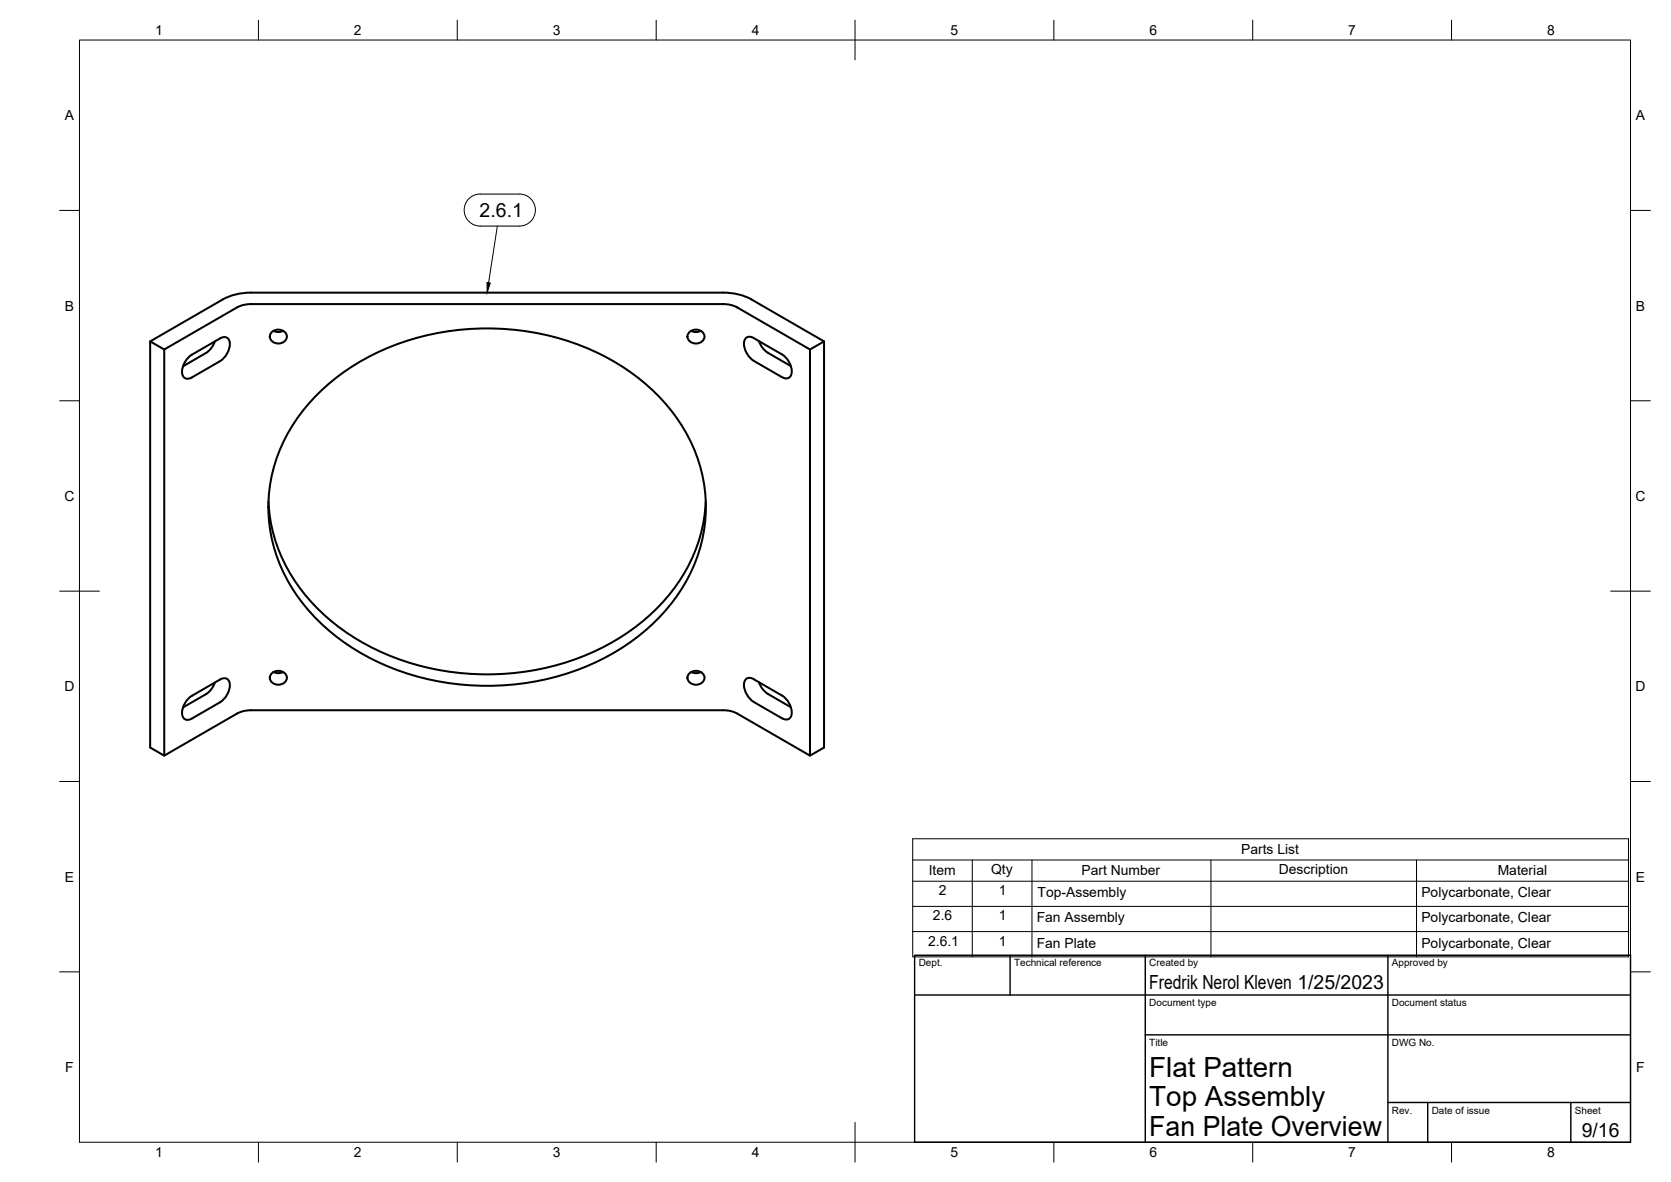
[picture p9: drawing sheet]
<svg xmlns="http://www.w3.org/2000/svg" width="420mm" height="297mm" viewBox="0 0 420 297" stroke-linecap="round" stroke-linejoin="round" font-family="sans-serif">
<!-- layer: Visible -->
<g fill="none" stroke="#000" stroke-width=".51">
<path d="M37.8 85.8v102.1l3.5 2 18.3-10.6 1-.4 1.9-.4h119.4l1.9 .2 1.6 .6 18.3 10.6 3.5-2v-102.1l-18.3-10.6a14.3 14.3 0 0 0-7.1-1.7h-118.7a14.6 14.6 0 0 0-7 1.7l-18.3 10.6 3.5 2M48.2 89.1l7.1-4.1a1.51 1.51 0 0 1 1.8-.1 1.51 1.51 0 0 1 .7 1.6 5.5 5.5 0 0 1-2.5 4.3l-7.1 4.1M48.2 89.1a4.9 4.9 0 0 0-2.2 5.4 1.45 1.45 0 0 0 2.2 .3M54 85.8l-.5 1.2-1.2 1.4-6.3 3.7M68.5 83.3a2.12 2.12 0 0 1 2.4-.3 2.12 2.12 0 0 1 1.2 2 2.25 2.25 0 0 1-2.3 1.3 2.25 2.25 0 0 1-2-1.7l.1-.5zM68.8 83.1a2.56 2.56 0 0 0 2.4 0M173.5 83.3a2.12 2.12 0 0 1 2.4-.3 2.12 2.12 0 0 1 1.2 2 2.25 2.25 0 0 1-2.3 1.3 2.25 2.25 0 0 1-2-1.7l.1-.5zM173.8 83.1a2.56 2.56 0 0 0 2.4 0M187.6 84.9a1.59 1.59 0 0 1 1.9 .1l7.1 4a4.9 4.9 0 0 1 2.2 5.4 1.45 1.45 0 0 1-2.2 .4l-7.1-4.1a4.9 4.9 0 0 1-2.2-5.4zM190.8 85.7l.6 1.2 1.2 1.4 6.2 3.7M203.7 87.8l-18.3-10.5-1-.5-1.9-.4h-119.4l-1.9 .2-1.6 .7-18.3 10.5v102.1M207.2 85.8l-3.5 2v102.1"/>
<path d="M78.9 100a60 60 0 0 1 43.6-17.5 60 60 0 0 1 43.5 17.5 38.5 38.5 0 0 1 8.4 42.2 49.4 49.4 0 0 1-27.3 25.4 65.5 65.5 0 0 1-58.2-4.6 44 44 0 0 1-20.9-29.5 39.1 39.1 0 0 1 10.9-33.5zM67.5 126a41.6 41.6 0 0 0 16.7 30.8 64 64 0 0 0 56 10.3 53.6 53.6 0 0 0 30.9-21.5 38.7 38.7 0 0 0 6.4-19.6M48.2 174.9l7.1-4.1a1.51 1.51 0 0 1 1.8-.2 1.51 1.51 0 0 1 .7 1.6 5.5 5.5 0 0 1-2.5 4.3l-7.1 4.1M48.2 174.9a4.9 4.9 0 0 0-2.2 5.4 1.45 1.45 0 0 0 2.2 .3M54 171.5l-.5 1.2-1.2 1.4-6.3 3.7M68.5 169.1a2.12 2.12 0 0 1 2.4-.4 2.12 2.12 0 0 1 1.2 2.1 2.25 2.25 0 0 1-2.3 1.3 2.25 2.25 0 0 1-2-1.8l.1-.4zM68.8 168.9a2.56 2.56 0 0 0 2.4 0M173.5 169.1a2.12 2.12 0 0 1 2.4-.4 2.12 2.12 0 0 1 1.2 2.1 2.25 2.25 0 0 1-2.3 1.3 2.25 2.25 0 0 1-2-1.8l.1-.4zM173.8 168.9a2.56 2.56 0 0 0 2.4 0M187.6 170.6a1.59 1.59 0 0 1 1.9 .1l7.1 4.1a4.9 4.9 0 0 1 2.2 5.4 1.45 1.45 0 0 1-2.2 .3l-7.1-4.1a4.9 4.9 0 0 1-2.2-5.4zM190.8 171.4l.6 1.2 1.2 1.4 6.2 3.7"/>
</g>
<!-- layer: BORDER -->
<g fill="none" stroke="#000" stroke-width=".25">
<path d="M20 10.1h390v276.9h-390zM65 5.1v5M115 5.1v5M165 5.1v5M215 5.1v10M265 5.1v5M315 5.1v5M365 5.1v5M15 52.9h5M410 52.9h5M15 100.7h5M410 100.7h5"/>
<path d="M15 148.6h10M405 148.6h10M15 196.4h5M410 196.4h5M15 244.2h5M410 244.2h5M65 287v5M115 287v5M165 287v5M215 282.1v9.9M265 287v5M315 287v5"/>
<path d="M365 287v5"/>
</g>
<!-- layer: TITLEBLOCK -->
<path d="M230 240.1h180v46.9h-180zM230 250h180M254 240.1v9.9M288 240.1v46.9M349 240.1v46.9M288 260.1h122M349 277.1h61M359 277.1v9.9M395 277.1v9.9" fill="none" stroke="#000" stroke-width=".36"/>
<!-- layer: Parts Lists -->
<path d="M229.5 210.8h180v29.7h-180zM229.5 216.1h180M244.5 216.1v24.4M259.5 216.1v24.4M304.5 216.1v24.4M356.2 216.1v24.4M229.5 221.5h180M229.5 227.8h180M229.5 234.1h180" fill="none" stroke="#000" stroke-width=".25"/>
<!-- layer: Balloons -->
<path d="M117.9 49.9a4 4 0 0 1 2.8-1.1h9.9a4 4 0 0 1 4 4 4 4 0 0 1-4 4h-9.9a4 4 0 0 1-3.7-2.5 4 4 0 0 1 .9-4.4zM125.1 56.8l-2.2 14.3" fill="none" stroke="#000" stroke-width=".25"/>
<path d="M122.4 71l.9 .1-.8 2.4z" fill="#000" stroke="#000" stroke-width=".25"/>
<g font-size="7">
<text x="289" y="270.6">Flat Pattern</text>
<text x="289" y="278.1">Top Assembly</text>
<text x="289" y="285.5">Fan Plate Overview</text>
</g>
<g font-size="4.9">
<text x="120.6" y="54.5">2.6.1</text>
<text x="289" y="248.5">Fredrik Nerol Kleven 1/25/2023</text>
<text x="397.7" y="285.7">9/16</text>
</g>
<g font-size="3.5">
<text x="39" y="8.8">1</text>
<text x="89" y="8.8">2</text>
<text x="139" y="8.8">3</text>
<text x="189" y="8.8">4</text>
<text x="239" y="8.8">5</text>
<text x="289" y="8.8">6</text>
<text x="339" y="8.8">7</text>
<text x="389" y="8.8">8</text>
<text x="16.3" y="30.2">A</text>
<text x="411.3" y="30.2">A</text>
<text x="16.3" y="78">B</text>
<text x="411.3" y="78">B</text>
<text x="16.2" y="125.9">C</text>
<text x="411.2" y="125.9">C</text>
<text x="16.2" y="173.7">D</text>
<text x="411.2" y="173.7">D</text>
<text x="312.1" y="214.7">Parts List</text>
<text x="16.3" y="221.6">E</text>
<text x="233.5" y="220">Item</text>
<text x="249.2" y="219.7">Qty</text>
<text x="271.9" y="220">Part Number</text>
<text x="321.6" y="219.7">Description</text>
<text x="376.6" y="220">Material</text>
<text x="411.3" y="221.6">E</text>
<text x="236.1" y="225">2</text>
<text x="251.1" y="225">1</text>
<text x="260.9" y="225.5">Top-Assembly</text>
<text x="357.4" y="225.5">Polycarbonate, Clear</text>
<text x="234.6" y="231.3">2.6</text>
<text x="251.1" y="231.3">1</text>
<text x="260.7" y="231.8">Fan Assembly</text>
<text x="357.4" y="231.8">Polycarbonate, Clear</text>
<text x="233.4" y="237.6">2.6.1</text>
<text x="251.1" y="237.6">1</text>
<text x="260.7" y="238.1">Fan Plate</text>
<text x="357.4" y="238.2">Polycarbonate, Clear</text>
<text x="16.4" y="269.4">F</text>
<text x="411.4" y="269.4">F</text>
<text x="39" y="290.8">1</text>
<text x="89" y="290.8">2</text>
<text x="139" y="290.8">3</text>
<text x="189" y="290.8">4</text>
<text x="239" y="290.8">5</text>
<text x="289" y="290.8">6</text>
<text x="339" y="290.8">7</text>
<text x="389" y="290.8">8</text>
</g>
<g font-size="2.5">
<text x="231" y="242.9">Dept.</text>
<text x="255" y="242.9">Technical reference</text>
<text x="289" y="242.9">Created by</text>
<text x="350" y="242.9">Approved by</text>
<text x="289" y="252.8">Document type</text>
<text x="350" y="252.8">Document status</text>
<text x="289" y="262.9">Title</text>
<text x="350" y="262.9">DWG No.</text>
<text x="350" y="279.9">Rev.</text>
<text x="360" y="279.9">Date of issue</text>
<text x="396" y="279.9">Sheet</text>
</g>
</svg>
